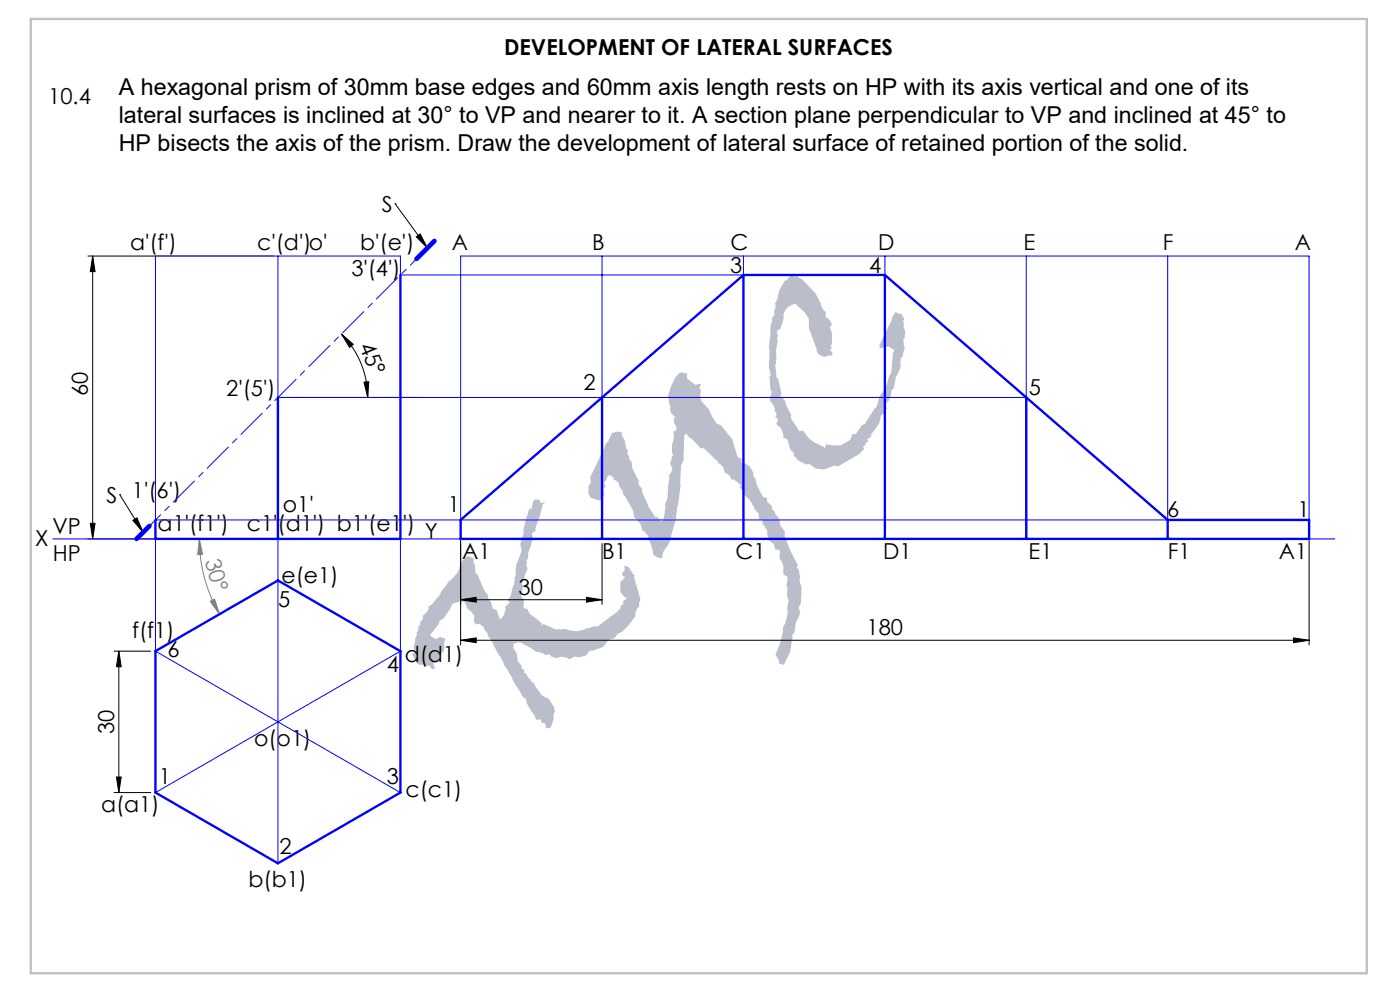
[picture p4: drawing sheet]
<svg xmlns="http://www.w3.org/2000/svg" width="297mm" height="210mm" viewBox="0 0 297 210" stroke-linecap="round" stroke-linejoin="round" font-family="sans-serif">
<g fill="none" stroke="#000" stroke-width=".21">
<path d="M18.7 54.3h39.3M19.7 54.3v60M19.7 54.3l.5 3.3h-1zM83.8 43.2h.1M83.8 43.2l6.9 9.4M88.3 50.2l.8-.6 1.6 3zM72.4 70.8l2.5 2.2-.7 .7zM72.4 70.8a19 19 0 0 1 5.6 13.5M77.2 81.1l1-.1-.2 3.3zM18.7 114.3h39.3M19.2 111h1l-.5 3.3zM25.4 104.9h.1"/>
<path d="M25.4 104.9l5 8M28.2 110.4l.8-.6 1.4 3.1zM97.7 111.3v25.5M127.7 115.3v12.9M277.7 111.3v25.5M24.2 138.1h7.8M25.2 138.1l.5 3.3h-1zM25.2 138.1v30M97.7 127.2l3.3-.5v1zM97.7 135.8l3.3-.5v1zM97.7 127.2h30M97.7 135.8h180"/>
<path d="M124.4 126.7l3.3 .5-3.3 .5zM274.4 135.3l3.3 .5-3.3 .5zM24.2 168.1h7.8M24.7 164.8h1l-.5 3.3z"/>
</g>
<path d="M42.3 114.3l.7 3.3h-1zM42.3 114.3a31.9 31.9 0 0 0 4.3 16M44.6 127.6l.9-.5 1.1 3.2z" fill="none" stroke="#808080" stroke-width=".21"/>
<path d="M6.5 4h283.5v202.4h-283.5z" fill="none" stroke="#c0c0c0" stroke-width=".5"/>
<path d="M29 114.3l63.2-63.2" fill="none" stroke="#00f" stroke-width=".21" stroke-dasharray="6.3 1.3 1.3 1.3" stroke-dashoffset="-.9"/>
<path d="M59 54.3v30h158.7v-30M127.7 54.3v30M157.7 54.3v4h-72.8v-4h-51.9v56h214.7v-56M187.7 54.3v4M11.2 114.3h272M33 114.3v23.8l51.9 30M59 114.3v68.8M84.9 114.3v23.8l-51.9 30M97.7 110.3v-56h180v56" fill="none" stroke="#00f" stroke-width=".21"/>
<path d="M84.9 58.3v56h-51.9v-4M157.7 58.3l-60 52v4h180v-4h-30M157.7 58.3v56M157.7 58.3h30M187.7 58.3v56M187.7 58.3l30 26M59 84.3v30M127.7 84.3v30M217.7 84.3v30M217.7 84.3l30 26M247.7 110.3v4M33 138.1l26-15 25.9 15v30l-25.9 15-26-15z" fill="none" stroke="#00f" stroke-width=".5"/>
<path d="M92.2 51.1l-3.8 3.8M31.7 111.6l-2.7 2.7" fill="none" stroke="#00f" stroke-width="1"/>
<g fill="#000">
<path d="M77.2 81.1l1-.1-.2 3.3zM72.4 70.8l2.5 2.2-.7 .7z"/>
<path d="M19.2 111h1l-.5 3.3zM19.7 54.3l.5 3.3h-1z"/>
<path d="M28.2 110.4l.8-.6 1.4 3.1zM88.3 50.2l.8-.6 1.6 3z"/>
<path d="M25.2 138.1l.5 3.3h-1zM24.7 164.8h1l-.5 3.3z"/>
<path d="M97.7 127.2l3.3-.5v1zM124.4 126.7l3.3 .5-3.3 .5z"/>
<path d="M97.7 135.8l3.3-.5v1zM274.4 135.3l3.3 .5-3.3 .5z"/>
</g>
<path d="M42.3 114.3l.7 3.3h-1zM44.6 127.6l.9-.5 1.1 3.2z" fill="#808080"/>
<text font-size="54.7" fill="#b9beca" x="104.4" y="160.9" transform="rotate(-40 104.4 160.9)">KYC</text>
<g font-size="4.9">
<text x="25.2" y="20.2">A hexagonal prism of 30mm base edges and 60mm axis length rests on HP with its axis vertical and one of its</text>
<text x="25.2" y="26.1">lateral surfaces is inclined at 30° to VP and nearer to it. A section plane perpendicular to VP and inclined at 45° to</text>
<text x="25.2" y="32">HP bisects the axis of the prism. Draw the development of lateral surface of retained portion of the solid.</text>
</g>
<g font-size="4.7">
<text x="106.9" y="11.6">DEVELOPMENT OF LATERAL SURFACES</text>
<text x="10.2" y="22.1">10.4</text>
<text x="81" y="44.9">S</text>
<text x="27.6" y="53">a'(f')</text>
<text x="54.6" y="53">c'(d')o'</text>
<text x="76.4" y="53">b'(e')</text>
<text x="95.9" y="53">A</text>
<text x="125.6" y="53">B</text>
<text x="155" y="53">C</text>
<text x="186.3" y="53">D</text>
<text x="217.1" y="53">E</text>
<text x="246.7" y="53">F</text>
<text x="274.7" y="53">A</text>
<text x="74.5" y="58.5">3'(4')</text>
<text x="154.9" y="57.9">3</text>
<text x="184.4" y="57.9">4</text>
<text x="76.1" y="73.3" transform="rotate(67 76.1 73.3)">45°</text>
<text x="18.7" y="83.9" transform="rotate(-90 18.7 83.9)">60</text>
<text x="123.8" y="82.7">2</text>
<text x="218.3" y="83.9">5</text>
<text x="48" y="84.1">2'(5')</text>
<text x="22.6" y="106.6">S 1'(6')</text>
<text x="11.1" y="113.2">VP</text>
<text x="33.4" y="112.7">a1'(f1')</text>
<text x="52.4" y="112.7">c1'(d1') b1'(e1')</text>
<text x="60" y="108.6">o1'</text>
<text x="95" y="108.6">1</text>
<text x="247.6" y="109.7">6</text>
<text x="275.2" y="109.7">1</text>
<text x="7.4" y="115.8">X</text>
<text x="11.2" y="119">HP</text>
<text x="90.1" y="114.3">Y</text>
<text x="98.1" y="118.7">A1</text>
<text x="127.7" y="118.7">B1</text>
<text x="156" y="118.7">C1</text>
<text x="187.4" y="118.7">D1</text>
<text x="218.2" y="118.7">E1</text>
<text x="247.7" y="118.7">F1</text>
<text x="271.3" y="118.7">A1</text>
<text x="59.7" y="123.6">e(e1)</text>
<text x="59" y="128.8">5</text>
<text x="110" y="126.2">30</text>
<text x="28.1" y="135.3">f(f1)</text>
<text x="183.8" y="134.8">180</text>
<text x="35.5" y="139.4">6</text>
<text x="82.1" y="142.5">4</text>
<text x="85.9" y="140.4">d(d1)</text>
<text x="24.2" y="155.7" transform="rotate(-90 24.2 155.7)">30</text>
<text x="53.9" y="158.3">o(o1)</text>
<text x="33.7" y="166.2">1</text>
<text x="82.1" y="166.4">3</text>
<text x="21.4" y="172.3">a(a1)</text>
<text x="86" y="169.1">c(c1)</text>
<text x="59.3" y="181.1">2</text>
<text x="52.7" y="188.2">b(b1)</text>
</g>
<text font-size="4.7" fill="#808080" x="43.4" y="118.9" transform="rotate(75 43.4 118.9)">30°</text>
</svg>
